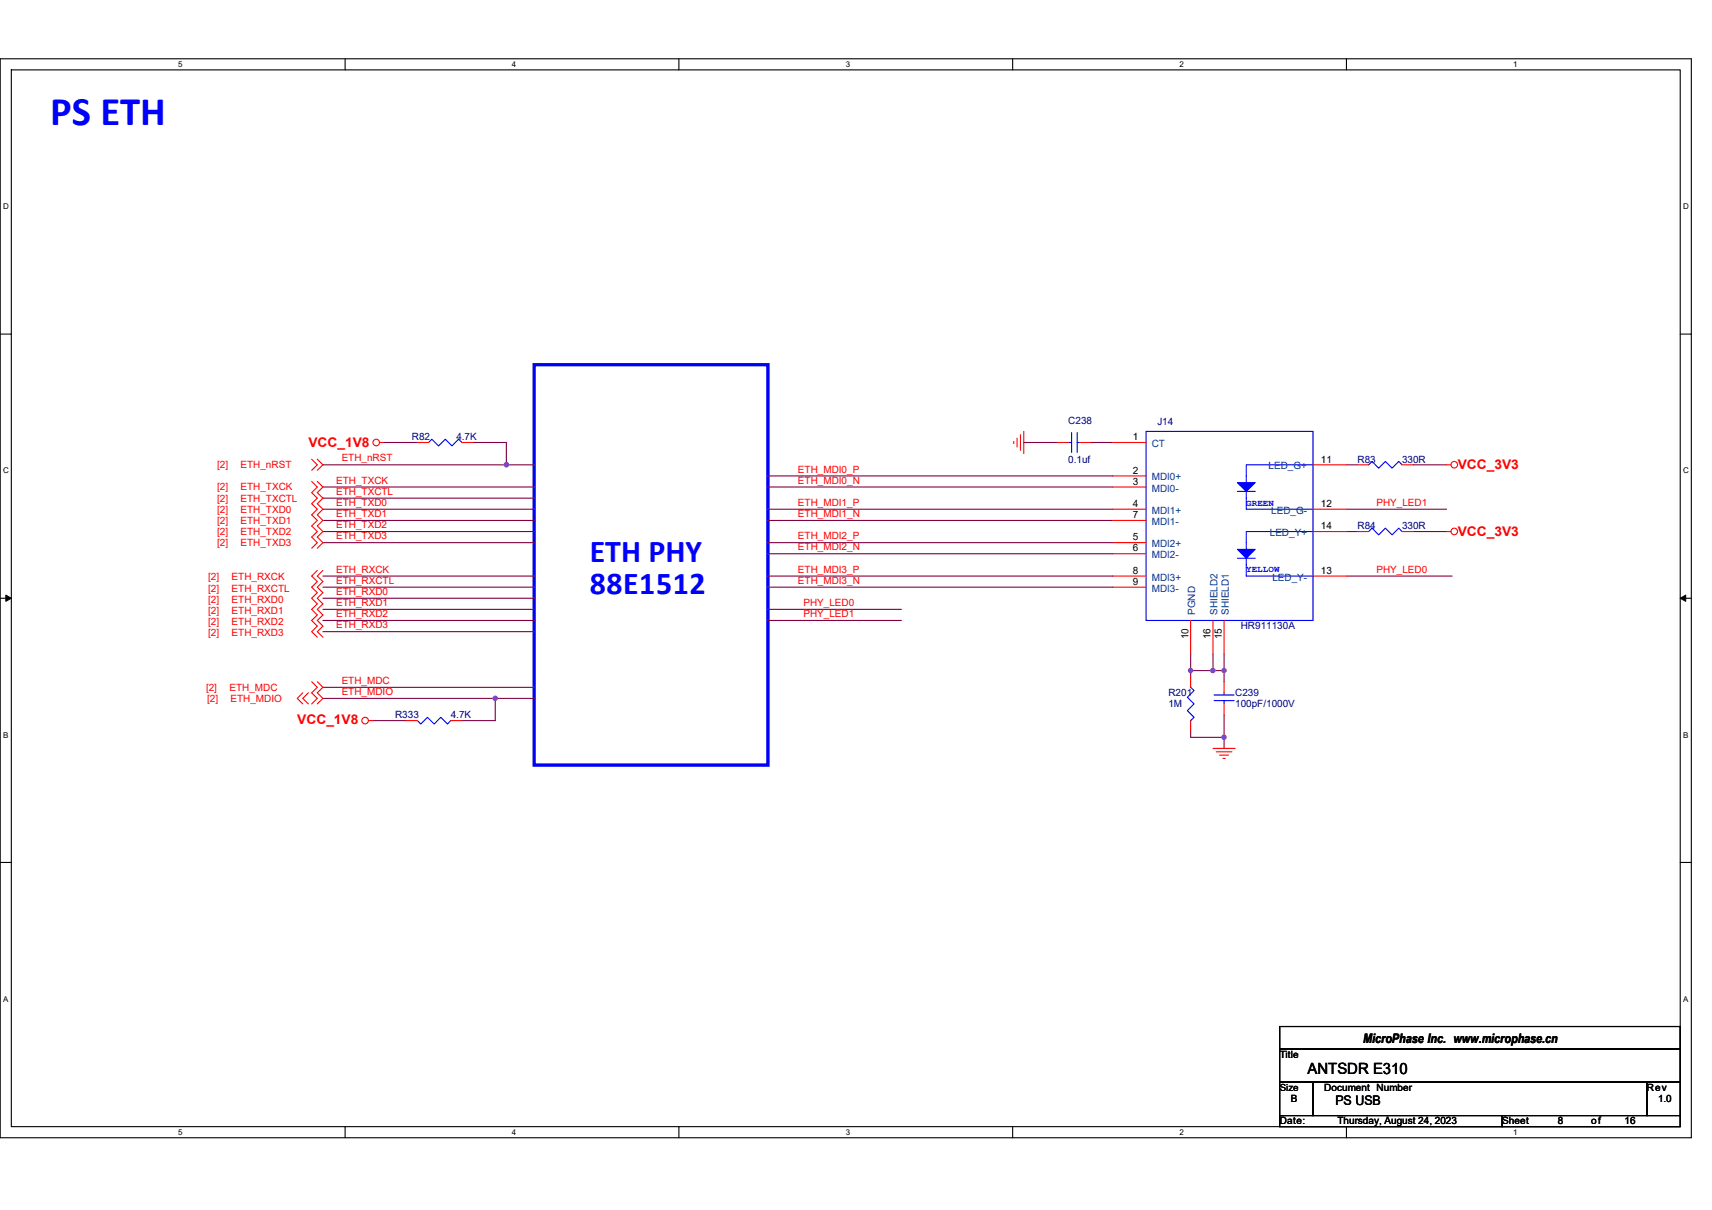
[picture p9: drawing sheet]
<svg xmlns="http://www.w3.org/2000/svg" width="297mm" height="210mm" viewBox="0 0 297 210" stroke-linecap="round" stroke-linejoin="round" font-family="sans-serif">
<path d="M0 10.2h293.5v187.2h-293.5zM2 12.1h289.5v183.4h-289.5z" fill="none" stroke="#000" stroke-width=".19"/>
<g fill="#fff">
<path d="M30.9 10.4h.8v1.6h-.8z"/>
<path d="M30.9 195.7h.8v1.6h-.8z"/>
</g>
<path d="M59.9 10.2v1.9M59.9 195.5v1.9" fill="none" stroke="#000" stroke-width=".19"/>
<g fill="#fff">
<path d="M88.8 10.4h.8v1.6h-.8z"/>
<path d="M88.8 195.7h.8v1.6h-.8z"/>
</g>
<path d="M117.8 10.2v1.9M117.8 195.5v1.9" fill="none" stroke="#000" stroke-width=".19"/>
<g fill="#fff">
<path d="M146.7 10.4h.8v1.6h-.8z"/>
<path d="M146.7 195.7h.8v1.6h-.8z"/>
</g>
<path d="M175.7 10.2v1.9M175.7 195.5v1.9" fill="none" stroke="#000" stroke-width=".19"/>
<g fill="#fff">
<path d="M204.7 10.4h.7v1.6h-.7z"/>
<path d="M204.7 195.7h.7v1.6h-.7z"/>
</g>
<path d="M233.6 10.2v1.9M233.6 195.5v1.9" fill="none" stroke="#000" stroke-width=".19"/>
<g fill="#fff">
<path d="M262.6 10.4h.7v1.6h-.7z"/>
<path d="M262.6 195.7h.7v1.6h-.7z"/>
<path d="M.5 35.1h1v1.5h-1z"/>
<path d="M292 35.1h1v1.5h-1z"/>
<path d="M.5 80.9h1v1.5h-1z"/>
<path d="M292 80.9h1v1.5h-1z"/>
</g>
<path d="M0 58h2M291.5 58h2" fill="none" stroke="#000" stroke-width=".19"/>
<g fill="#fff">
<path d="M.5 126.7h.9v1.6h-.9z"/>
<path d="M292 126.7h.9v1.6h-.9z"/>
</g>
<path d="M0 103.8h2M291.5 103.8h2" fill="none" stroke="#000" stroke-width=".19"/>
<path d="M1 103.3l1 .5-1 .6zM291.5 103.8l1-.5v1.1z" fill="#000" stroke="#000" stroke-width=".17"/>
<g fill="#fff">
<path d="M.5 172.6h.9v1.5h-.9z"/>
<path d="M292 172.6h.9v1.5h-.9z"/>
</g>
<path d="M0 149.7h2M291.5 149.7h2M222 178.1h69.5v3.9h-69.5zM222 182h69.5v5.8h-69.5zM222 187.8h5.8v5.8h-5.8zM222 193.6h38.6v1.9h-38.6zM227.8 187.8h57.9v5.8h-57.9zM260.6 193.6h30.9v1.9h-30.9zM285.7 187.8h5.8v5.8h-5.8z" fill="none" stroke="#000" stroke-width=".19"/>
<path d="M92.7 63.3h40.5v69.5h-40.5z" fill="none" stroke="#00f" stroke-width=".57"/>
<g fill="none" stroke="#800040" stroke-width=".19">
<path d="M66.6 76.8h5.8M82.1 76.8h5.8v3.9M177.6 76.8h5.8M189.2 76.8h3.9M56 84.5h36.7M56 86.4h36.7M56 88.4h36.7M56 90.3h36.7M56 92.2h36.7M56 94.2h36.7M56 100h36.7M56 80.7h31.9"/>
<path d="M87.9 80.7h4.8M133.2 84.5h59.9M133.2 96.1h59.9M133.2 94.2h59.9M133.2 88.4h59.9M133.2 82.6h59.9M133.2 90.3h59.9M133.2 100h59.9M233.6 88.4h17.4M233.6 92.2h1.9M233.6 80.7h1.9M233.6 100h18.3"/>
<path d="M245.2 92.2h5.8M245.2 80.7h5.8M56 101.9h36.7M56 103.8h36.7M56 105.7h36.7M56 107.7h36.7M56 109.6h36.7M56 119.3h36.7M133.2 101.9h59.9M133.2 105.7h23.2M133.2 107.7h23.2M206.6 116.4h3.9"/>
<path d="M206.6 113.5v2.9M206.6 116.4v.9M210.5 113.5v2.9h1.9M212.4 116.4v1.9M212.4 113.5v2.9M56 121.2h29.9M64.7 125.1h5.8M92.7 121.2h-6.8v3.9h-5.7M206.6 127v1h5.8M212.4 128v1.9M212.4 124.1v3.9"/>
</g>
<g fill="#f0f" stroke="#f0f" stroke-width=".19">
<circle cx="210.4" cy="116.4" r=".38"/>
<circle cx="206.6" cy="116.4" r=".38"/>
<circle cx="212.4" cy="116.4" r=".38"/>
<circle cx="212.4" cy="127.9" r=".38"/>
<circle cx="87.9" cy="80.6" r=".38"/>
<circle cx="85.9" cy="121.2" r=".38"/>
</g>
<g fill="none" stroke="#f00" stroke-width=".19">
<path d="M54.1 79.7l1 1-1 .9M55.1 79.7l.9 1-.9 .9M65.9 76.8h.7M72.4 76.8h2M80.2 76.8h1.9M175.9 76.6v.4M176.5 76v1.6M177.1 75.4v2.7M177.6 74.9v3.8M183.4 76.8h2M187.3 76.8h1.9M193.1 76.8h5.8"/>
<path d="M54.1 83.5l1 1-1 1 1 .9-1 1 1 1-1 .9 1 1-1 1 1 .9-1 1 1 1-1 .9M55.1 99l-1 1 1 .9-1 1 1 .9-1 1 1 1-1 .9 1 1-1 1 1 .9-1 1 1 1M55.1 83.5l.9 1-.9 1 .9 .9-.9 1 .9 1-.9 .9 .9 1-.9 1 .9 .9-.9 1 .9 1-.9 .9M56 99l-.9 1 .9 .9-.9 1 .9 .9-.9 1 .9 1-.9 .9 .9 1-.9 1 .9 .9-.9 1 .9 1M193.1 100h5.8M193.1 96.1h5.8M193.1 94.2h5.8M193.1 88.4h5.8M193.1 90.3h5.8M193.1 84.5h5.8M193.1 82.6h5.8M227.8 80.7h5.8"/>
<path d="M227.8 88.4h5.8M227.8 92.2h5.8M227.8 100h5.8M235.5 80.7h2M235.5 92.2h2M243.3 80.7h1.9M243.3 92.2h1.9M251 80.7h.8M251 92.2h.8M54.1 118.3l1 1-1 .9 1 1-1 1M55.1 118.3l.9 1-.9 .9 .9 1-.9 1M193.1 101.9h5.8"/>
<path d="M206.6 117.3v2M206.6 107.7v5.8M210.5 107.7v5.8M212.4 107.7v5.8M212.4 118.3v1.9M52.5 120.2l-.9 1 .9 1M53.5 120.2l-1 1 1 1M63.9 125.1h.8M70.5 125.1h1.9M78.2 125.1h2M206.6 125.1v1.9M210.5 129.9h3.8"/>
<path d="M211 130.5h2.7M211.6 131h1.5M212.2 131.6h.4M212.4 122.2v1.9"/>
<circle cx="65.3" cy="76.8" r=".57"/>
<circle cx="252.3" cy="80.6" r=".57"/>
<circle cx="252.3" cy="92.2" r=".57"/>
<circle cx="63.3" cy="125.1" r=".57"/>
</g>
<g fill="none" stroke="#00f" stroke-width=".19">
<path d="M74.4 76.8l.5-.6 1.2 1.2 1.2-1.2 1.1 1.2 1.2-1.2 .6 .6M185.4 76.8h.5M185.9 75.1v3.4M186.9 75.1v3.4M186.9 76.8h.4M198.9 74.9h28.9v32.8h-28.9zM214.7 96.9h3.1M214.7 85.3h3.1M216.2 96.9v3.1h11.6M216.2 85.3v3.1h11.6M227.8 80.7h-11.6v3.1M227.8 92.2h-11.6v3.1"/>
<path d="M237.5 80.7l.6-.6 1.1 1.1 1.2-1.1 1.1 1.1 1.2-1.1 .6 .6M237.5 92.2l.6-.5 1.1 1.1 1.2-1.1 1.1 1.1 1.2-1.1 .6 .5M206.6 119.3l.6 .5-1.2 1.2 1.2 1.2-1.2 1.1 1.2 1.2-.6 .6M72.4 125.1l.6 .5 1.2-1.1 1.1 1.1 1.2-1.1 1.1 1.1 .6-.5M210.6 121.6h3.5M210.6 120.6h3.5M212.4 120.2v.4M212.4 121.6v.6"/>
</g>
<g fill="#00f" stroke="#00f" stroke-width=".19">
<path d="M214.7 95.3h3.1l-1.6 1.6z" fill-rule="evenodd"/>
<path d="M214.7 83.8h3.1l-1.6 1.5z" fill-rule="evenodd"/>
</g>
<text font-size="7" fill="#00f" x="8.7" y="21.7">PS ETH</text>
<g font-size="5.5" fill="#00f">
<text x="102.3" y="97.5">ETH PHY</text>
<text x="102.3" y="103">88E1512</text>
</g>
<text font-size="2.7" x="226.9" y="186.3">ANTSDR E310</text>
<g font-size="2.3" fill="#f00">
<text x="53.5" y="77.6">VCC_1V8</text>
<text x="252.9" y="81.4">VCC_3V3</text>
<text x="252.9" y="93">VCC_3V3</text>
<text x="51.6" y="125.6">VCC_1V8</text>
</g>
<g font-size="2.3">
<text x="236.5" y="181.1">MicroPhase Inc. www.microphase.cn</text>
<text x="231.7" y="191.8">PS USB</text>
</g>
<g font-size="1.7" fill="#000080">
<text x="71.5" y="76.4">R82</text>
<text x="79.2" y="76.4">4.7K</text>
<text x="185.4" y="73.5">C238</text>
<text x="200.8" y="73.7">J14</text>
<text x="185.4" y="80.3">0.1uf</text>
<text x="235.5" y="80.3">R83</text>
<text x="243.3" y="80.3">330R</text>
<text x="235.5" y="91.9">R84</text>
<text x="243.3" y="91.9">330R</text>
<text x="215.3" y="109.2">HR911130A</text>
<text x="68.6" y="124.7">R333</text>
<text x="78.2" y="124.7">4.7K</text>
<text x="202.7" y="120.8">R201</text>
<text x="202.7" y="122.7">1M</text>
<text x="214.3" y="120.8">C239</text>
<text x="214.3" y="122.7">100pF/1000V</text>
</g>
<g font-size="1.7">
<text x="196.5" y="76.4">1</text>
<text x="196.5" y="82.2">2</text>
<text x="229.2" y="80.3">11</text>
<text x="196.5" y="88">4</text>
<text x="196.5" y="89.9">7</text>
<text x="196.5" y="84.1">3</text>
<text x="229.2" y="88">12</text>
<text x="196.5" y="95.7">6</text>
<text x="196.5" y="93.8">5</text>
<text x="229.2" y="91.8">14</text>
<text x="196.5" y="101.5">9</text>
<text x="196.5" y="99.6">8</text>
<text x="229.2" y="99.6">13</text>
<text x="206.2" y="110.9" transform="rotate(-90 206.2 110.9)">10</text>
<text x="210.1" y="110.9" transform="rotate(-90 210.1 110.9)">16</text>
<text x="212" y="110.9" transform="rotate(-90 212 110.9)">15</text>
<text x="222" y="183.6">Title</text>
<text x="222" y="189.3">Size</text>
<text x="224" y="191.3">B</text>
<text x="229.8" y="189.3">Document Number</text>
<text x="285.7" y="189.3">Rev</text>
<text x="287.7" y="191.3">1.0</text>
<text x="222" y="195.1">Date:</text>
<text x="232.1" y="195.1">Thursday, August 24, 2023</text>
<text x="260.6" y="195.1">Sheet</text>
<text x="270.3" y="195.1">8</text>
<text x="276.1" y="195.1">of</text>
<text x="281.9" y="195.1">16</text>
</g>
<g font-size="1.7" fill="#004080">
<text x="199.8" y="77.6">CT</text>
<text x="199.8" y="83.4">MDI0+</text>
<text x="220.1" y="81.4">LED_G+</text>
<text x="199.8" y="89.2">MDI1+</text>
<text x="199.8" y="85.3">MDI0-</text>
<text x="220.6" y="89.2">LED_G-</text>
<text x="199.8" y="95">MDI2+</text>
<text x="199.8" y="91.1">MDI1-</text>
<text x="220.3" y="93">LED_Y+</text>
<text x="199.8" y="100.8">MDI3+</text>
<text x="199.8" y="96.9">MDI2-</text>
<text x="220.8" y="100.8">LED_Y-</text>
<text x="199.8" y="102.7">MDI3-</text>
<text x="207.4" y="106.7" transform="rotate(-90 207.4 106.7)">PGND</text>
<text x="211.3" y="106.7" transform="rotate(-90 211.3 106.7)">SHIELD2</text>
<text x="213.2" y="106.7" transform="rotate(-90 213.2 106.7)">SHIELD1</text>
</g>
<g font-size="1.7" fill="#f00">
<text x="37.7" y="81.2">[2]</text>
<text x="41.7" y="81.2">ETH_nRST</text>
<text x="58.3" y="83.9">ETH_TXCK</text>
<text x="59.3" y="80.1">ETH_nRST</text>
<text x="138.4" y="83.9">ETH_MDI0_N</text>
<text x="138.4" y="82">ETH_MDI0_P</text>
<text x="37.7" y="87">[2]</text>
<text x="37.7" y="85.1">[2]</text>
<text x="37.7" y="89">[2]</text>
<text x="41.7" y="87">ETH_TXCTL</text>
<text x="41.7" y="85.1">ETH_TXCK</text>
<text x="41.7" y="89">ETH_TXD0</text>
<text x="58.3" y="85.9">ETH_TXCTL</text>
<text x="58.3" y="87.8">ETH_TXD0</text>
<text x="58.3" y="89.7">ETH_TXD1</text>
<text x="138.4" y="87.8">ETH_MDI1_P</text>
<text x="138.4" y="89.7">ETH_MDI1_N</text>
<text x="238.8" y="87.8">PHY_LED1</text>
<text x="37.7" y="90.9">[2]</text>
<text x="37.7" y="94.7">[2]</text>
<text x="37.7" y="92.8">[2]</text>
<text x="41.7" y="90.9">ETH_TXD1</text>
<text x="41.7" y="94.7">ETH_TXD3</text>
<text x="41.7" y="92.8">ETH_TXD2</text>
<text x="58.3" y="91.7">ETH_TXD2</text>
<text x="58.3" y="93.6">ETH_TXD3</text>
<text x="138.4" y="95.5">ETH_MDI2_N</text>
<text x="138.4" y="93.6">ETH_MDI2_P</text>
<text x="36.1" y="100.7">[2]</text>
<text x="40.2" y="100.7">ETH_RXCK</text>
<text x="58.3" y="99.4">ETH_RXCK</text>
<text x="58.3" y="101.3">ETH_RXCTL</text>
<text x="138.4" y="99.4">ETH_MDI3_P</text>
<text x="138.4" y="101.3">ETH_MDI3_N</text>
<text x="238.8" y="99.4">PHY_LED0</text>
<text x="36.1" y="102.7">[2]</text>
<text x="36.1" y="104.6">[2]</text>
<text x="36.1" y="106.5">[2]</text>
<text x="40.2" y="102.7">ETH_RXCTL</text>
<text x="40.2" y="104.6">ETH_RXD0</text>
<text x="40.2" y="106.5">ETH_RXD1</text>
<text x="58.3" y="103.2">ETH_RXD0</text>
<text x="58.3" y="105.2">ETH_RXD1</text>
<text x="58.3" y="107.1">ETH_RXD2</text>
<text x="139.4" y="105.2">PHY_LED0</text>
<text x="139.4" y="107.1">PHY_LED1</text>
<text x="36.1" y="108.5">[2]</text>
<text x="36.1" y="110.4">[2]</text>
<text x="40.2" y="108.5">ETH_RXD2</text>
<text x="40.2" y="110.4">ETH_RXD3</text>
<text x="58.3" y="109">ETH_RXD3</text>
<text x="35.7" y="119.8">[2]</text>
<text x="39.8" y="119.8">ETH_MDC</text>
<text x="59.3" y="118.7">ETH_MDC</text>
<text x="35.9" y="121.8">[2]</text>
<text x="40" y="121.8">ETH_MDIO</text>
<text x="59.3" y="120.6">ETH_MDIO</text>
</g>
<g font-size="1.6" fill="#00f">
<text x="216.2" y="87.8">GREEN</text>
<text x="216.2" y="99.3">YELLOW</text>
</g>
<g font-size="1.4">
<text x="30.9" y="11.7">5</text>
<text x="88.8" y="11.7">4</text>
<text x="146.7" y="11.7">3</text>
<text x="204.7" y="11.7">2</text>
<text x="262.6" y="11.7">1</text>
<text x=".5" y="36.3">D</text>
<text x="292" y="36.3">D</text>
<text x=".5" y="82.1">C</text>
<text x="292" y="82.1">C</text>
<text x=".5" y="128">B</text>
<text x="292" y="128">B</text>
<text x=".5" y="173.8">A</text>
<text x="292" y="173.8">A</text>
<text x="30.9" y="197">5</text>
<text x="88.8" y="197">4</text>
<text x="146.7" y="197">3</text>
<text x="204.7" y="197">2</text>
<text x="262.6" y="197">1</text>
</g>
</svg>
